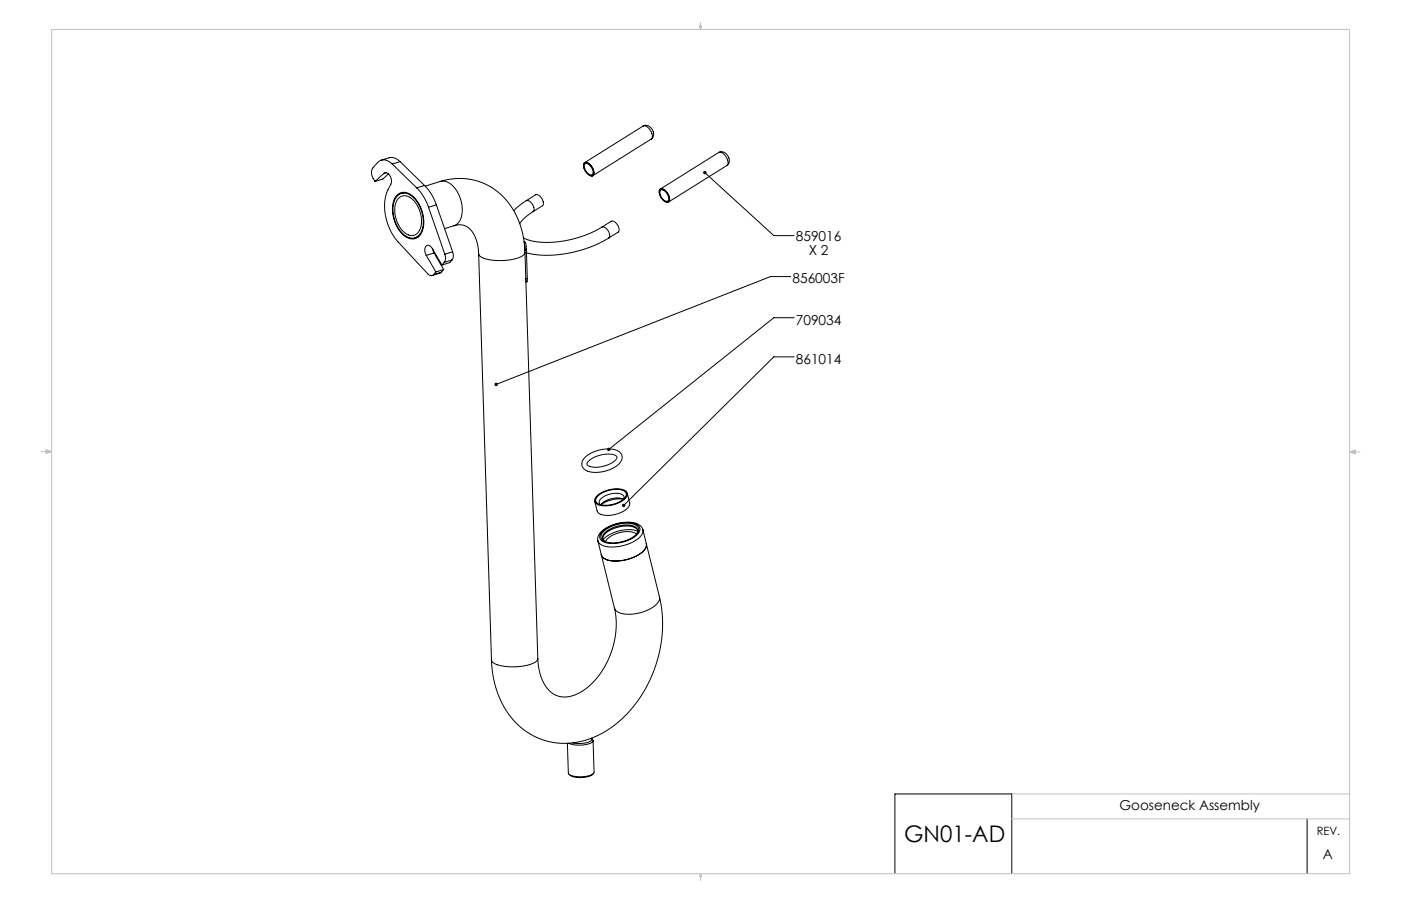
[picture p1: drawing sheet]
<svg xmlns="http://www.w3.org/2000/svg" width="432mm" height="279mm" viewBox="0 0 432 279" stroke-linecap="round" stroke-linejoin="round" font-family="sans-serif">
<g fill="none" stroke="#000" stroke-width=".31">
<path d="M198.2 38.9a2.95 2.95 0 0 1 2.9 2.9l-.1 .7-.3 .4M198.2 38.9l-18 11.3M198.2 38.9a2.44 2.44 0 0 1 2.8 1 2.44 2.44 0 0 1-.3 3M117.5 49.4l2.4-.7a3.5 3.5 0 0 1 3.4 1.1M118.3 53.5a1.76 1.76 0 0 1 2.3 1.9v1.1l-1 2.1a15.9 15.9 0 0 0 3.1 16.1l9.3 9.9 .9 .4 .7-.3M118.3 53.5l-2.7 2.5M119 53.3l-.7 .2M119.7 53.6l-1.7 1.6-2.4 .8M120.9 50.6a2.99 2.99 0 0 0-4.6-.4l-1.4 1.6a2.98 2.98 0 0 0 .1 3.2l.6 1M120.9 50.6l7.5 7.3M123.3 49.8l-2.4 .8M123.3 49.8l7.5 7.4"/>
<path d="M124.8 59.3l-1.1 .4M128.4 57.9a15.5 15.5 0 0 1 3.7 6M130.8 57.2a15.5 15.5 0 0 1 3.7 6M130.8 57.2l-2.4 .7M135.7 56a19.4 19.4 0 0 1 24.4 12.8l1.1 3.9 .6 4.7M135.7 56a5.2 5.2 0 0 1 5.4 3.4 8.7 8.7 0 0 1 0 9.5l-1.2 .7M135.7 56l-4.7 1.4M180.1 50.2a2.55 2.55 0 0 1 2.8 2.4 .99 .99 0 0 1 .2 1.1 .99 .99 0 0 1-1 .5 3.2 3.2 0 0 1-2-4zM180.2 50.2l-.3 .4M180.2 50.2a2.95 2.95 0 0 1 2.9 2.9l-.1 .7-.3 .4M180.3 50.5a2.3 2.3 0 0 1 2.5 2.3 .84 .84 0 0 1-.5 1.1 .84 .84 0 0 1-1.1-.4 2.52 2.52 0 0 1-.9-3zM182.7 54.2l-.5 .1"/>
<path d="M200.7 42.9l-18 11.3M203.4 58.4a2.55 2.55 0 0 1 2.9 2.4 .99 .99 0 0 1 .1 1.1 .99 .99 0 0 1-1 .5 3.2 3.2 0 0 1-2-4zM203.5 58.3l-.3 .5M203.5 58.3a2.95 2.95 0 0 1 2.9 2.9l-.1 .7-.3 .4M203.6 58.7a2.3 2.3 0 0 1 2.5 2.3 .84 .84 0 0 1-.5 1.1 .84 .84 0 0 1-1.1-.5 2.52 2.52 0 0 1-.9-2.9zM217.2 53.2l21.3 19.5h6.3M221.5 47a2.95 2.95 0 0 1 2.9 2.9l-.1 .7-.3 .4M221.5 47l-18 11.3M221.5 47a2.44 2.44 0 0 1 2.8 1.1 2.44 2.44 0 0 1-.3 2.9M224 51l-18 11.3M122.4 60.2a3.7 3.7 0 0 1 5.5 .9 10.1 10.1 0 0 1 1.6 11.3 3.4 3.4 0 0 1-5.5-.2 10.2 10.2 0 0 1-2-11.5zM122.5 60.4a3.6 3.6 0 0 1 5.4 1 9.7 9.7 0 0 1 1.5 10.9 3.4 3.4 0 0 1-5.5-.5 9.7 9.7 0 0 1-1.7-11.1z"/>
<path d="M122.9 61.1a3.2 3.2 0 0 1 4.8 1 8.4 8.4 0 0 1 1.1 9.6 3.1 3.1 0 0 1-4.8-.6 8.4 8.4 0 0 1-1.3-9.8zM129 73l-1.1 .3M131.4 78.8a1.98 1.98 0 0 1 .5-3.2l.6 .2 .6 .7 3.1 5.2M131.4 78.8l2.9 5.1M132.1 63.9l5 14.5M133.4 76.9l.4 1.1M133.8 78l-2.4 .8M133.8 78l2.9 5.1M134.5 63.2l-2.4 .7M134.5 63.2l5 14.5M137.1 78.4l.2 1.3-.4 1.2M139.5 77.7l.2 1.5-.4 1"/>
<path d="M139.5 77.7l-2.4 .7M139.9 69.6a5.1 5.1 0 0 1 6.6 3.7l.7 2.2 .3 2.8M139.9 69.6l-2.9 .9M147.5 78.3l4 125.2M161.5 74.5l.4 .3M161.6 75.1l.2 1.9M161.8 77l.3 9M161.8 77.9a3.7 3.7 0 0 1-3.3 2l-3.4 .4-3.8-.1a4.1 4.1 0 0 1-3.8-1.9M161.9 74.8l.3 2.1M161.9 74.8l-.3 .1M162.2 61.9l-3.9 3.1M162.2 61.9l2.9-1.8a2.44 2.44 0 0 1 2.1 3.3l-2.9 1.9"/>
<path d="M162.2 61.9a2.44 2.44 0 0 1 2.1 3.4M162.2 76.9l-.4 .1M162.2 76.9l.3 9M164.3 65.3l-2.4 1.7-1.7 2M185.5 70l-2.7 1.5-3.3 1.4-3.6 1-3.2 .6-3.1 .2h-3.3l-2.8-.5-2.2-.8M185.5 70l2.9-1.8a2.44 2.44 0 0 1 2.1 3.4l-2.9 1.8M185.5 70a2.44 2.44 0 0 1 2.1 3.4M187.6 73.4l-2.9 1.6-3.7 1.5-3.9 1.2-4 .7a27.8 27.8 0 0 1-10.8-.4M206 62.3l-.5 .1M134.3 83.9l-.7 .8M136 83.9l-2.8 1.1M136 83.9l-2.4 .8"/>
<path d="M136.7 83.1l-.7 .8M136.7 83.1l-2.4 .8M136.9 80.9l-.7 .8M139.3 80.2l-2.4 .7M139.3 80.2l-.7 .8-2.4 .7M162.1 86v.6M162.1 86.5l3.7 116.6M162.5 85.9v.2a.61 .61 0 0 1-.4 .9M162.5 85.9l-.4 .1M243.7 85.3h-6.2l-84.6 33.3M244.8 98h-6.3l-50.9 40.6M244.8 110h-6.3l-46.3 45.9"/>
<path d="M180.4 141a10.2 10.2 0 0 1 10.3-1.8 2.46 2.46 0 0 1-.4 4.3 10 10 0 0 1-10.1 1.3 2.35 2.35 0 0 1 .2-3.8zM181.5 142.1l1.4-1 2.1-.7 2-.4 1.9 .2a.99 .99 0 0 1 1.2 1.2l-1.3 1.2-2.2 1-2.5 .5-2.2-.2a.91 .91 0 0 1-1-.7 .91 .91 0 0 1 .6-1.1zM183.9 153a8.6 8.6 0 0 1 8.9-1.6 1.73 1.73 0 0 1-.7 2.9l-2.8 1.3a5.6 5.6 0 0 1-5.9-.7l-.1-.9zM184.3 152.9a8 8 0 0 1 8.3-1.3 1.61 1.61 0 0 1-.8 2.6l-2.4 1.2a5.3 5.3 0 0 1-5.7-.6v-.9zM192.1 154h-.1a9.2 9.2 0 0 0-6.8 1.7M192.2 154a6.5 6.5 0 0 0-7 1.7M192.2 153.9a1.29 1.29 0 0 0-1.5-1.7h-2a4.4 4.4 0 0 0-4 2.8l.4 .7M193.3 152.1l.8 3a3.6 3.6 0 0 1-3.1 3.1l-1 .3a5.6 5.6 0 0 1-5.8-.7l-.9-3.2M184.3 166.8l5.1 20.7M185.3 171.1a4.1 4.1 0 0 0 4.4 1.9l2.8-.3a8.8 8.8 0 0 0 6.7-4.1v-.9a4.2 4.2 0 0 1-3 3.7l-2.7 1.1a8.7 8.7 0 0 1-7.8-.7zM185.7 163.8a10.9 10.9 0 0 1 10.7-2 1.85 1.85 0 0 1-.2 3.3 11 11 0 0 1-10.5 1.8 1.8 1.8 0 0 1 0-3.1zM186 163.9a10.2 10.2 0 0 1 10.1-1.9 1.8 1.8 0 0 1-.4 3.2 10 10 0 0 1-9.8 1.5 1.68 1.68 0 0 1 .1-2.8z"/>
<path d="M196.2 164.7a8.3 8.3 0 0 0-8.4 1l-.7 .6-.4 .8a1.67 1.67 0 0 1-1-1.6 1.67 1.67 0 0 1 1-1.5 9.3 9.3 0 0 1 9.3-1.4 1.41 1.41 0 0 1 .2 2.1M196.5 163.8a11 11 0 0 0-10.6 2.6M196.5 163.6a4.7 4.7 0 0 0-5-1.2h-.3a6.5 6.5 0 0 0-5.4 3.5v.3M198.1 163.4a4.3 4.3 0 0 0-4.8-2.4l-3.5 .6a7.1 7.1 0 0 0-5.6 4.4l.1 .8M198.1 163.4a4.1 4.1 0 0 1-3 3.7l-2.7 1.1a8.7 8.7 0 0 1-7.7-.7l-.4-.7M198.1 163.4l5.1 20.7M189.4 187.5a25.4 25.4 0 0 1-10.4 25.9 7.5 7.5 0 0 1-10-.7 15.1 15.1 0 0 1-3.2-9.6M203.2 184.1a39.7 39.7 0 0 1-16.3 41.3 21.8 21.8 0 0 1-27.8-2.4 28.7 28.7 0 0 1-7.6-19.5M203.2 184.1a4.2 4.2 0 0 1-3 3.8l-2.7 1a8.7 8.7 0 0 1-7.7-.7l-.4-.7M165.8 203.1a3.6 3.6 0 0 1-3.3 2.1l-3.7 .4-3.5-.1a4.1 4.1 0 0 1-3.8-1.9v-.1M176.5 229.1l1.8 .2 1.9-.1a1.95 1.95 0 0 0 2.2-1.3l-.2-.2 .3 .2a.8 .8 0 0 1 .2 1 .8 .8 0 0 1-.9 .4l-1.6 .4-1.9 .1-1.8-.2-1.2-.4M182.8 228.4l.3 9.7a4.2 4.2 0 0 1-4 1.4h-1.5a2.6 2.6 0 0 1-2.4-1.1l-.3-9.2"/>
<path d="M182.9 238.6l-1.4 .8-2.4 .4-2.3-.2-1.4-.8M402.9 252.5v16.9M275.8 269.4v-24.6h36v24.6"/>
</g>
<g fill="none" stroke="#c0c0c0" stroke-width=".31">
<path d="M15.9 9.1h400.1v260.3h-400.1zM215.6 8h.6l-.3 1.1zM215.7 8l.2 1.1M215.9 6.9v2.2M216 8l-.1 1.1M12.7 139.3h3.2M14.2 139l1.7 .3M14.2 138.7l1.7 .6-1.7 .5zM15.9 139.3l-1.7 .2M416 139.4h3.1M416 139.4l1.7-.6v1.1zM416 139.4l1.7 .2"/>
<path d="M417.7 139.1l-1.7 .3M311.7 252.5h104.3M311.8 244.8h104.2M215.9 269.4v2.2M215.9 269.4l.3 .9h-.6z"/>
</g>
<path d="M152.5 118.2l-.1 .5 .5-.1-.5 .1a.53 .53 0 0 0 .8 .3 .53 .53 0 0 0 .1-.8 .53 .53 0 0 0-.8 0zM187.2 138.3v.6l.4-.3-.4 .3a.53 .53 0 0 0 .8 .1 .53 .53 0 0 0 0-.8 .53 .53 0 0 0-.8 .1zM191.8 155.5l-.1 .4 .1 .3 .4-.3-.4 .3a.53 .53 0 0 0 .8 0 .53 .53 0 0 0 0-.7 .53 .53 0 0 0-.8 0zM216.9 52.9a.53 .53 0 0 0 .2 .9 .53 .53 0 0 0 .7-.6 .53 .53 0 0 0-.9-.4l.3 .4z" fill="#000"/>
<text font-size="7.1" x="278.7" y="259.7">GN01-AD</text>
<g font-size="4.2">
<text x="245.3" y="74.3">859016</text>
<text x="249.3" y="78.6">X 2</text>
<text x="244.2" y="87.4">856003F</text>
<text x="245.3" y="100.1">709034</text>
<text x="245.3" y="112.2">861014</text>
<text x="345.1" y="249.8">Gooseneck Assembly</text>
<text x="407.7" y="264.9">A</text>
</g>
<text font-size="3.5" x="405.8" y="257.6">REV.</text>
</svg>
